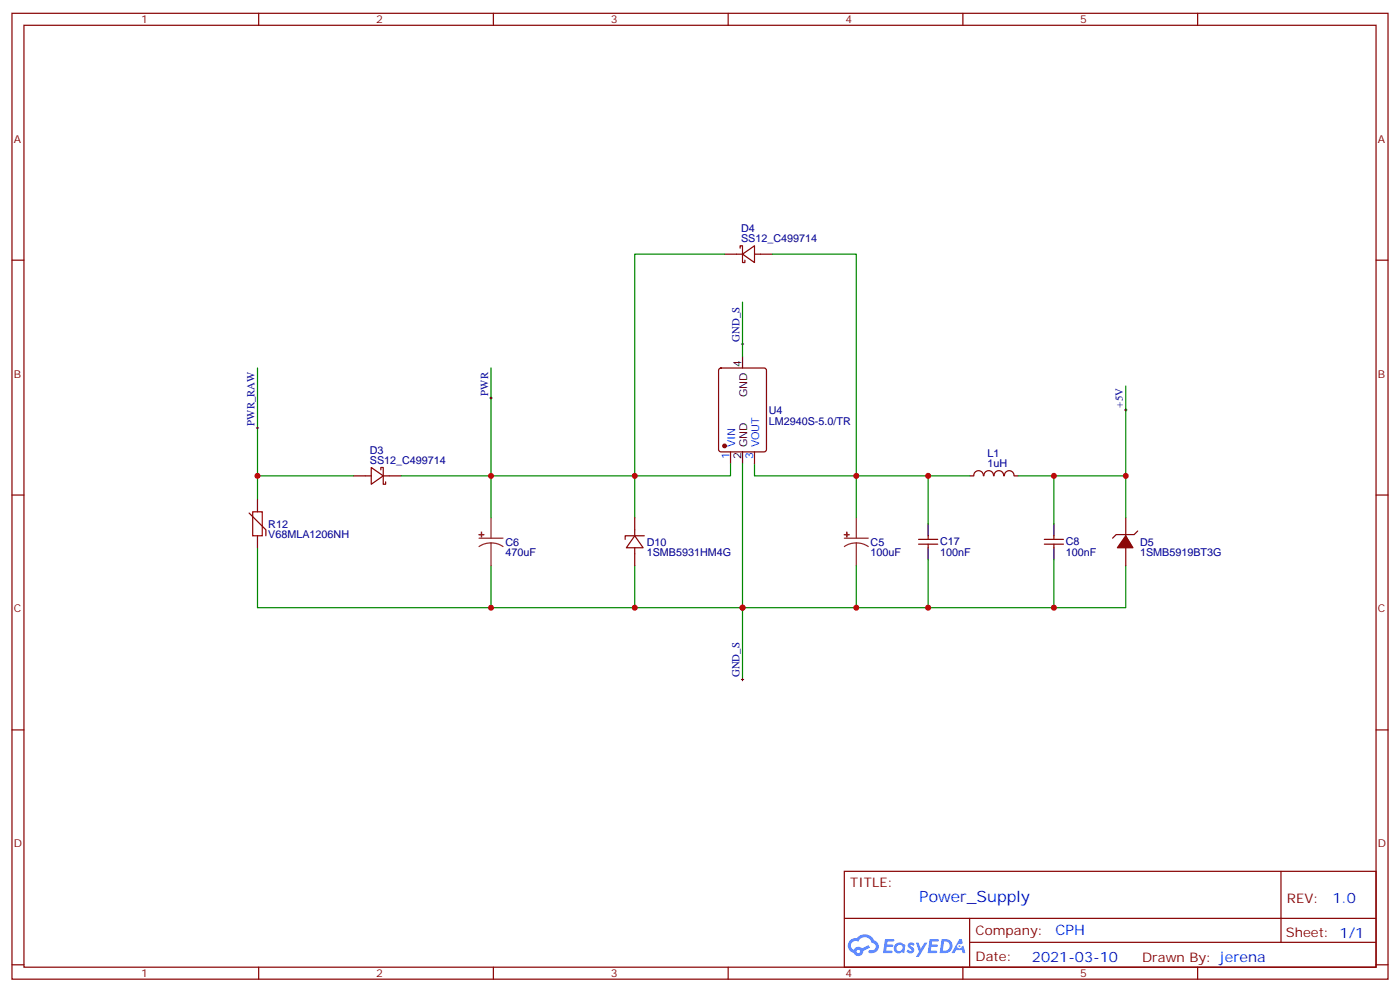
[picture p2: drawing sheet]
<svg xmlns="http://www.w3.org/2000/svg" width="412mm" height="292mm" viewBox="0 0 412 292" stroke-linecap="round" stroke-linejoin="round" font-family="sans-serif">
<g fill="none" stroke="#870000" stroke-width=".35">
<path d="M3.5 3.9h405.4v284.4h-405.4zM7.1 7.4h398.2v277.3h-398.2zM76.2 3.9v3.5M145.3 3.9v3.5M214.5 3.9v3.5M283.6 3.9v3.5M352.8 3.9v3.5M3.5 76.6h3.6M405.3 76.6h3.6M3.5 145.7h3.6M405.3 145.7h3.6M3.5 214.9h3.6"/>
<path d="M405.3 214.9h3.6M248.7 256.5h156.6v28.2h-156.6zM377.3 256.5v20.9M248.7 270.4h156.5M285.6 277.4h119.6M285.6 270.4v14.1M3.5 284h3.6M76.2 284.7v3.6M145.3 284.7v3.6M214.5 284.7v3.6M283.6 284.7v3.6M352.8 284.7v3.6"/>
<path d="M405.3 284h3.6"/>
</g>
<g fill="#5487ff">
<path d="M267.7 277.7a1.22 1.22 0 0 1 1.7 .2l-.4 .6a.47 .47 0 0 0-.3-.4 .47 .47 0 0 0-.5 .2l.1 .2a1.14 1.14 0 0 1 .8 1.8 1.14 1.14 0 0 1-1.9 0l-.2-.2 .5-.6 .7 .5a.29 .29 0 0 0 .3-.3 .29 .29 0 0 0-.2-.3 1.04 1.04 0 0 1-.6-1.7z"/>
<path d="M260.7 276.4h2.4l.3 .2-.2 .5-1.8 .1-.1 .8h1.5l.3 .4-.3 .4h-1.6l-.2 1.1h1.7l.2 .3-.2 .3-2.6 .1z"/>
<path d="M273.8 276.4h2.4l.3 .2-.1 .5-1.8 .1-.2 .8h1.6l.3 .4-.4 .4h-1.6l-.1 1.1h1.7l.2 .3-.2 .3-2.6 .1z"/>
<path d="M282.6 276.4h.7l.3 1.3-.6 .3a.69 .69 0 0 0-1 .3 .69 .69 0 0 0 .4 .9 .69 .69 0 0 0 .9-.6l.5-.2 .6 2.2h-.8l-.2-.9h-1.8l-.5 .9h-.8z"/>
<path d="M269.8 277.5h.8l.6 1.8 1.1-1.8h.9l-2.6 4.2h-.8l.9-1.5z"/>
<path d="M277.4 276.4l-.6 4.2h1.3a2.11 2.11 0 0 0 2.5-2.1 2.11 2.11 0 0 0-2.5-2.1zM278.1 277.2a1.39 1.39 0 0 1 1.7 1.4 1.39 1.39 0 0 1-1.8 1.3h-.3z"/>
<path d="M263.7 278.1a1.54 1.54 0 0 0-.1 2.1 1.54 1.54 0 0 0 2.2 .1l.6 .3 .3-2.3-.2-.3h-.4a1.49 1.49 0 0 0-2.4 .1zM264 279.1a.94 .94 0 0 1 1.8 0 .94 .94 0 0 1-1.8 0z"/>
<path d="M250.4 276.8a2.18 2.18 0 0 0 1.1 3.7 1.44 1.44 0 0 0 1.6 .9 1.44 1.44 0 0 0 1.2-1.4l2-1-.5-.8-1.9 1a1.47 1.47 0 0 0-2.4 .4 1.39 1.39 0 0 1-.7-1.9 1.39 1.39 0 0 1 2-.5 2.12 2.12 0 0 1 2.2-1.3 2.12 2.12 0 0 1 1.9 1.7 1.14 1.14 0 0 1 1.1 1.4 1.14 1.14 0 0 1-1.7 .7 .43 .43 0 0 0-.5 .4 .43 .43 0 0 0 .4 .5 1.98 1.98 0 0 0 2.5-1.2 1.98 1.98 0 0 0-1.2-2.6 3.1 3.1 0 0 0-5.3-.6l-.9 .1zM252.3 280.1a.55 .55 0 0 1 1.1 0 .55 .55 0 0 1-1.1 0z"/>
<circle cx="282.6" cy="278.5" r=".26"/>
</g>
<g fill="none" stroke="#870000" stroke-width=".35">
<path d="M213.4 74.8h5.3M218 73.1v-.7h.7v4.9h.7v-.7M218.7 74.8l3.5-2.4v4.9zM222.2 74.8h5.3M211.9 108.5l.5-.2h12.7l.6 .5 .1 23.5-.5 .7h-12.9l-.7-.4v-23.6zM109.4 137.6l3.5 2.5-3.5 2.5zM112.2 138.3v-.7h.7v5h.7v-.7M215.2 133v3.6M222.2 133v3.6M73.4 151l4.9 5v1.7M75.8 147.1v3.6M75.8 157.7v3.6"/>
<path d="M104.1 140.1h5.3M112.9 140.1h5.3M187 157.7l2.4 3.6h-4.9zM187 152.4v5.3M189.8 157.7h-5.7v1.1M270.6 158.8h5.6M273.4 157.7v1.1M289.7 140.1a1.41 1.41 0 0 0-1.4-1.5 1.41 1.41 0 0 0-1.5 1.5h-1M289.8 140.1a1.41 1.41 0 0 1 1.4-1.5 1.41 1.41 0 0 1 1.5 1.5M292.8 140.1a1.41 1.41 0 0 1 1.4-1.5 1.41 1.41 0 0 1 1.4 1.5M295.9 140.1a1.41 1.41 0 0 1 1.4-1.5 1.41 1.41 0 0 1 1.4 1.5M298.8 140.1h1.1"/>
<path d="M307.6 158.8h5.7M310.4 157.7v1.1M331.6 152.4v5.3M335.1 156.3l-1 1.1h-5.3l-1.1 1M187 161.3v5.2M270.6 160.2h5.6M273.4 160.2v1.1M307.6 160.2h5.7M310.4 160.2v1.1M331.6 161.3v5.2"/>
</g>
<path d="M218.7 104.8v3.5M218.7 133v3.6M273.4 154.2v3.5M310.4 154.2v3.5M273.4 161.3v3.5M310.4 161.3v3.5" fill="none" stroke="#000" stroke-width=".35"/>
<g fill="none" stroke="#008700" stroke-width=".35">
<path d="M213.4 74.8h-26.4v65.3h28.2v-3.5M227.5 74.8h24.7v65.3h-30v-3.5M218.7 88.9v15.9M75.8 108.3v38.8M144.6 108.3v31.8h42.4v12.3M331.6 113.6v26.5M218.7 136.6v63.5M75.8 140.1h28.3M118.2 140.1h26.4v12.3M252.2 152.4v-12.3h21.2v14.1M273.4 140.1h12.4M299.9 140.1h10.5v14.1"/>
<path d="M310.4 140.1h21.2v12.3M75.8 161.3v17.6h255.8v-12.4M144.6 166.5v12.4M187 166.5v12.4M252.2 166.5v12.4M273.4 164.8v14.1M310.4 164.8v14.1"/>
</g>
<path d="M74.4 150.7h2.9v7h-2.9z" fill="none" stroke="#a10000" stroke-width=".35"/>
<path d="M141.1 158.4h7.1M144.6 159.8l1.9 .3 1.7 .8M144.6 159.8l-1.8 .3-1.7 .8M144.6 152.4v6M144.6 159.8v6.7M248.7 158.4h7.1M252.2 159.8l1.9 .3 1.7 .8M252.2 159.8l-1.8 .3-1.7 .8M252.2 152.4v6M252.2 159.8v6.7" fill="none" stroke="#8c2424" stroke-width=".35"/>
<g fill="#8c2424" stroke="#8c2424" stroke-width=".35">
<path d="M141.1 157.4h1.4z"/>
<path d="M141.8 156.7l.1 1.4z"/>
<path d="M248.7 157.4h1.4z"/>
<path d="M249.4 156.7v1.4z"/>
</g>
<g fill="#870000" stroke="#870000" stroke-width=".35">
<path d="M331.6 157.7l2.1 3.6h-4.6z"/>
<circle cx="213.4" cy="131.3" r=".53"/>
</g>
<path d="M144.3 117.2h.7M144.6 116.8v.7M218.4 101.3h.7M218.7 100.9v.7M75.5 126h.7M75.8 125.6v.7M331.3 120.7h.7M331.6 120.3v.7M218.7 199.7v.7M218.4 200.1h.7" fill="none" stroke="#000" stroke-width=".29"/>
<g fill="#c00">
<circle cx="75.8" cy="140.1" r=".88"/>
<circle cx="310.4" cy="140.1" r=".88"/>
<circle cx="331.6" cy="140.1" r=".88"/>
<circle cx="218.7" cy="178.9" r=".88"/>
<circle cx="144.6" cy="178.9" r=".88"/>
<circle cx="187" cy="178.9" r=".88"/>
<circle cx="252.2" cy="178.9" r=".88"/>
<circle cx="273.4" cy="178.9" r=".88"/>
<circle cx="310.4" cy="178.9" r=".88"/>
<circle cx="144.6" cy="140.1" r=".88"/>
<circle cx="187" cy="140.1" r=".88"/>
<circle cx="252.2" cy="140.1" r=".88"/>
<circle cx="273.4" cy="140.1" r=".88"/>
</g>
<text font-size="4.6" fill="#00f" x="270.8" y="265.5">Power_Supply</text>
<g font-size="4.2" fill="#00f">
<text x="392.5" y="265.8">1.0</text>
<text x="310.9" y="275.3">CPH</text>
<text x="304" y="283.1">2021-03-10</text>
</g>
<g font-size="3.9" fill="#800">
<text x="250.5" y="261.1">TITLE:</text>
<text x="379.1" y="265.8">REV:</text>
<text x="287.4" y="275.3">Company:</text>
<text x="378.7" y="275.9">Sheet: 1/1</text>
<text x="287.4" y="283">Date:</text>
<text x="336.4" y="283.1">Drawn By: jerena</text>
</g>
<g font-size="3.2" fill="#800">
<text x="41.6" y="6.9">1</text>
<text x="110.8" y="6.9">2</text>
<text x="179.9" y="6.9">3</text>
<text x="249.1" y="6.9">4</text>
<text x="318.2" y="6.9">5</text>
<text x="4.1" y="42">A</text>
<text x="405.9" y="42">A</text>
<text x="4.1" y="111.2">B</text>
<text x="405.9" y="111.2">B</text>
<text x="4.1" y="180.3">C</text>
<text x="405.9" y="180.3">C</text>
<text x="4.1" y="249.4">D</text>
<text x="405.9" y="249.4">D</text>
<text x="41.6" y="287.7">1</text>
<text x="110.8" y="287.7">2</text>
<text x="179.9" y="287.7">3</text>
<text x="249.1" y="287.7">4</text>
<text x="318.2" y="287.7">5</text>
</g>
<g font-size="3.2" fill="#000080">
<text x="218.3" y="71.3">SS12_C499714</text>
<text x="218.3" y="68.3">D4</text>
<text x="217.8" y="100.6" transform="rotate(-90 217.8 100.6)">GND_S</text>
<text x="143.8" y="116.5" transform="rotate(-90 143.8 116.5)">PWR</text>
<text x="330.7" y="120" transform="rotate(-90 330.7 120)">+5V</text>
<text x="75" y="125.3" transform="rotate(-90 75 125.3)">PWR_RAW</text>
<text x="226.5" y="125">LM2940S-5.0/TR</text>
<text x="226.5" y="121.9">U4</text>
<text x="108.9" y="136.6">SS12_C499714</text>
<text x="108.9" y="133.5">D3</text>
<text x="290.9" y="137.5">1uH</text>
<text x="290.9" y="134.5">L1</text>
<text x="79" y="155.5">R12</text>
<text x="79" y="158.5">V68MLA1206NH</text>
<text x="148.9" y="160.8">C6</text>
<text x="190.5" y="160.7">D10</text>
<text x="256.5" y="160.8">C5</text>
<text x="276.9" y="160.5">C17</text>
<text x="314" y="160.5">C8</text>
<text x="335.8" y="160.8">D5</text>
<text x="148.9" y="163.8">470uF</text>
<text x="190.5" y="163.8">1SMB5931HM4G</text>
<text x="256.5" y="163.8">100uF</text>
<text x="276.9" y="163.7">100nF</text>
<text x="314" y="163.7">100nF</text>
<text x="335.8" y="163.8">1SMB5919BT3G</text>
<text x="217.8" y="199.4" transform="rotate(-90 217.8 199.4)">GND_S</text>
</g>
<g font-size="3.2">
<text x="218.4" y="108.2" transform="rotate(-90 218.4 108.2)">4</text>
<text x="220.1" y="116.9" transform="rotate(-90 220.1 116.9)">GND</text>
<text x="220.1" y="131.7" transform="rotate(-90 220.1 131.7)">GND</text>
<text x="218.4" y="135.2" transform="rotate(-90 218.4 135.2)">2</text>
</g>
<g font-size="3.2" fill="#00f">
<text x="216.6" y="131.7" transform="rotate(-90 216.6 131.7)">VIN</text>
<text x="223.7" y="131.7" transform="rotate(-90 223.7 131.7)">VOUT</text>
<text x="214.8" y="135.2" transform="rotate(-90 214.8 135.2)">1</text>
<text x="221.9" y="135.2" transform="rotate(-90 221.9 135.2)">3</text>
</g>
</svg>
